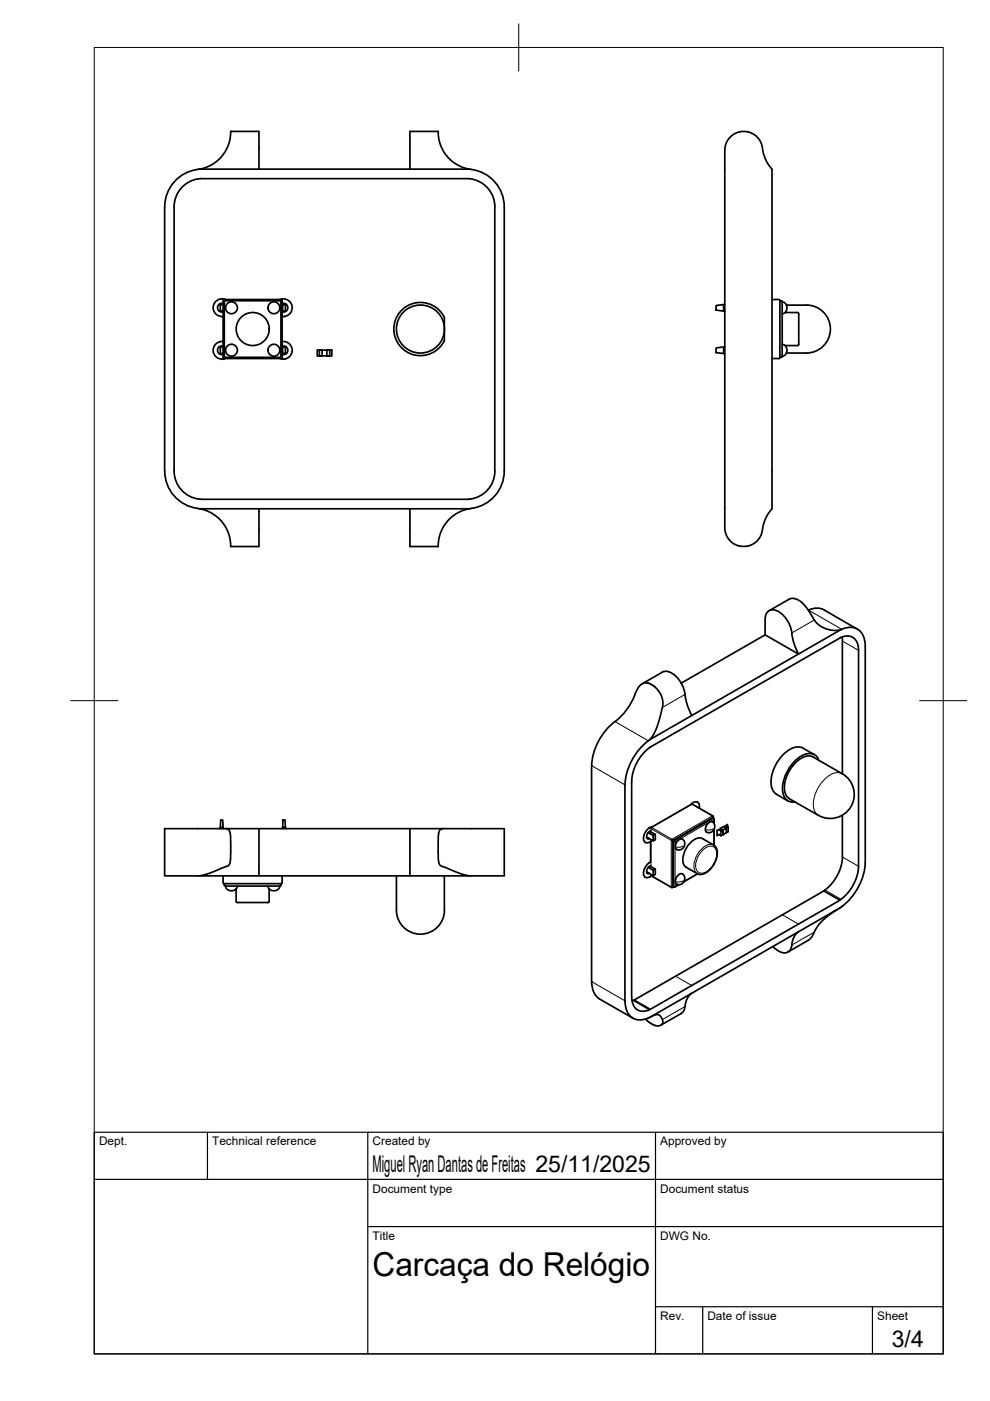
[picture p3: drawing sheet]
<svg xmlns="http://www.w3.org/2000/svg" width="210mm" height="297mm" viewBox="0 0 210 297" stroke-linecap="round" stroke-linejoin="round" font-family="sans-serif">
<!-- layer: Visible -->
<g fill="none" stroke="#000" stroke-width=".36">
<path d="M41.9 35.9a8 8 0 0 0-7 8M42.2 37.9a6 6 0 0 0-5.3 6M42.3 35.8l-.4 .1M42.5 37.9h56.8M42.5 37.9h-.3M54.9 35.9h-12.6l1.2-.3 1.4-.7 2-1.6 .8-1.1 .7-1.4 .4-1.4 .1-1.5h6v8h32M86.9 27.9h6l.1 1.5 .4 1.4 .7 1.4 .8 1.1 2 1.6 1.4 .7 1.2 .3h-12.6zM99.3 37.9a6 6 0 0 1 5.6 6M99.5 35.8l.4 .1M99.9 35.9a8 8 0 0 1 7 8M158.7 28a4.4 4.4 0 0 1 3.1 4.3l.8 2 1.1 1.6v72l-1.3 1.9-.6 1.5-.2 1a4 4 0 0 1-2.9 3.4M158.7 28a4.2 4.2 0 0 0-3.1 .5l-.9 .7-.5 .6-.3 .8-.2 1.1v80.4l.2 1.1 .6 1.1 1.1 1 1.1 .4"/>
<path d="M34.9 43.9v56M36.9 43.9v56a6 6 0 0 0 5.3 5.9M104.9 43.9v56a6 6 0 0 1-5.6 6h-56.8M106.9 43.9v56a8.1 8.1 0 0 1-7.4 8M46.4 64.6h.3M46.4 75h.3M46.5 66h.2M46.5 73.6h.2M47.1 76.2h.2M47.3 64.6h-.6v1.4h.6M47.3 73.6h-.6v1.4h.6M47.3 63.7v12.1"/>
<path d="M47.3 67.1h.1M47.3 73.4a.94 .94 0 0 0-1.2 .9 .94 .94 0 0 0 1.2 .9M47.3 64.3a.94 .94 0 0 0-1.2 .9 .94 .94 0 0 0 1.2 .9M47.3 72.4a1.87 1.87 0 0 0-2.1 1.8 1.87 1.87 0 0 0 1.9 1.9M47.3 75.8l.2 .2M47.5 63.5l12.3 .1v12.2M47.5 63.5l-.2 .2M47.6 64v11.6M47.6 64l.2-.2h11.6l.2 .2-.1 11.7-11.7 .1-.2-.2M47.8 76l-.5 .1M47.8 63.5a1.88 1.88 0 0 0-2.6 1.5 1.88 1.88 0 0 0 2.1 2.1M59.3 76l.9 .1"/>
<path d="M59.3 63.5a1.87 1.87 0 0 1 2.6 1.5 1.87 1.87 0 0 1-2.1 2.1M59.8 64.3a.94 .94 0 0 1 1.2 .9 .94 .94 0 0 1-1.2 .9M59.8 73.4a.94 .94 0 0 1 1.2 .9 .94 .94 0 0 1-1.2 .9M59.8 72.4h.1M59.8 72.4a1.87 1.87 0 0 1 2.1 1.6 1.87 1.87 0 0 1-1.6 2.1M59.8 75.8l-.2 .2h-12.1M59.9 64.6h.6v1.4h-.6zM59.9 73.6h.6v1.4h-.6zM60.2 76.2h.1M60.5 64.6h.2M60.5 66h.2M60.5 73.6h.2"/>
<path d="M60.5 75h.2M68.3 74.2h1v1.2h-1zM68.3 74.2h-1v1.3l1-.1M68.3 75.4h-.6M68.3 74.3h-.6v1.1M69.3 74.2h1.1v1.3l-1.1-.1M69.3 74.3h.6v1.1M69.9 75.4h-.6M94.2 67.3v4.9M94.2 67.3a5.6 5.6 0 0 0-8.6-1.9 5.6 5.6 0 0 0 0 8.8 5.6 5.6 0 0 0 8.6-2M151.8 73.8l1.6-.2v1.4l-1.6-.2zM151.8 64.8l1.6-.2v1.4l-1.6-.2z"/>
<path d="M153.7 64.6h-.2v1.4h.2M153.7 73.6h-.2v1.4h.2M163.7 63.5h1.5l.2 .2v12.1M165.4 64l.3-.2 .2 .2-.1 11.6-.3 .2-.1-.2M165.4 75.8l-.2 .2h-1.5M165.8 64l.8 .4 .3 .8-.3 1-.8 .3M165.8 73l.8 .4 .3 .8-.3 .9-.8 .4M166.5 66.3h2.7l.2 .2-.1 6.6-.1 .2h-2.7M166.7 64.7h4.3M166.7 74.9h4.3M171 64.7a5.1 5.1 0 0 1 5.1 5.1 5.1 5.1 0 0 1-5.1 5.1M34.9 99.9a8.1 8.1 0 0 0 7.4 8"/>
<path d="M42.2 105.8l.3 .1M42.3 107.9h12.6v8h-6l-.1-1.6-.4-1.4-.7-1.4-.8-1.1-1.1-1-1.1-.7-1.2-.5zM54.9 107.9h32v8h6l.1-1.6 .4-1.4 .7-1.4 .8-1.1 1.1-1 1.1-.7 1.2-.5 1.2-.3M86.9 107.9h12.6M158.7 115.7l-1.2 .1-.8-.1M162.2 131.3v3.3M162.2 131.3a1.71 1.71 0 0 1 .8-1.8 1.71 1.71 0 0 1 1.9 .1 6.3 6.3 0 0 1 3 4.6M163.1 129.5l4.3-2.5 .6-.1a3.4 3.4 0 0 1 2.6 1.5l2.1 3.2 1.2 1.1 1.2 .6 1.2 .3 1.9-.1-8.9 5.2-7.1-4.1-17.8 10.3M167.9 134.2l.3 1.9 1.1 2.6-31.5 18.1M174.7 129.3l7.1 4.1M174.7 129.3a3.6 3.6 0 0 0-3.3 .1M178.5 133.4l-.3 .2"/>
<path d="M178.5 133.4a3.2 3.2 0 0 1 4.9 2.7l.1 .9M178.6 135v29.1M183.5 137.1v45.8a12.6 12.6 0 0 1-5 9.3M136.1 145l4.3-2.5a2.61 2.61 0 0 1 3 .9l1.1 1.5 .5 1.2 .2 1.1M137.5 144.9l-.7-.1-.7 .2-.8 .8-.4 .7a22 22 0 0 1-2.8 4.9l-.5 .6a13.5 13.5 0 0 0-6.1 10.3M137.5 144.8a4.8 4.8 0 0 1 3 4.1l-.1 1.2-1 3.8-.6 1.4-1 1.5M137.7 158.6l40.4-23.4a2.48 2.48 0 0 1 3.9 1.8v46.7a9.6 9.6 0 0 1-3.9 7.2M137.7 158.6a9.5 9.5 0 0 0-3.8 7v45.8a2.56 2.56 0 0 0 3 2.9l1-.3-3.4-2M137.8 156.8a12.7 12.7 0 0 0-5.3 9.6v45.8a3.7 3.7 0 0 0 2.7 4l1.4-.1 .9-.3M145.2 147.2l.4 1.9 1.1 2.6M34.9 175.7l13.4 .1 .4 .5 .2 .8-.1 5.6a1.74 1.74 0 0 1-1.6 1.3l-2.9 1.2-2 .5h-7.4zM46.6 175.7l.1-.2h.6v.2"/>
<path d="M46.8 173.8h.4l.1 1.7h-.6zM47.9 175.7h7v10h32M54.9 175.7h32M59.9 175.7v-.2h.6l.1 .2M60 173.8h.4l.1 1.7h-.6zM93.3 175.9l.5-.2h13.1v10h-7.4l-2-.5-3.8-1.5a1.74 1.74 0 0 1-.8-2v-4.6l.2-.7zM93.9 175.7h-7v10h12.6M125.4 162.3v45.8M136.8 178.6h.1M137.5 177.7h-.3h.3M137.8 176.2l1.1 .7-.4 .3-1.1-.7M137.9 178.4l-.1 .1"/>
<path d="M137.9 176.2v.1M137.9 178.4v4.3M138 176.1l-.7 .6a.73 .73 0 0 0 .1 1.2l.3-.1M138 178.4h-.1M138.5 177.2v1.1l-1.4-.8M138.9 176.9v1.2l-.4 .2M142.8 178.2l-.1 9.6 .2 .3 .2-.1M144.7 177.9a1.45 1.45 0 0 0-1.3 2.2l.4 .1 .6-.1 .6-.6 .2-.8-.5-.8M146.3 170.7l-8 4.6a2.52 2.52 0 0 0-1.8 3 .81 .81 0 0 0 1.3 .2M146.4 170.6a1.16 1.16 0 0 1 1.7-.3l.2 1M146.4 178.6a2.4 2.4 0 0 1 2.6-.8l2.4 1.4 .5 .6 .2 1.4-.2 1-.5 1-1.3 1.6-1.4 .6-.8-.1-2.4-1.4a2.68 2.68 0 0 1-.4-3.3zM146.7 170.5h.1"/>
<path d="M146.8 170.5l4.4 2.6M147.8 170l.1 .1M150.1 174.6l.7-.4h.3l.4 .6 .1 .5-.3 .6-.4 .5-.5 .2-.5-.1a1.22 1.22 0 0 1 .2-1.9zM151 173.4l-8.2 4.8M151.2 173.4l.2 .3M151.2 173.2v.2M151.2 173.5h-.2M151.4 173.7v.9M151.4 175.8v3.4M152 176.1v1.1M152.4 176.9l.5 .3 .3-.2M152.4 176.9l-.4 .2"/>
<path d="M152.7 175.6l.1 .1M152.8 175.7l-.8 .4M152.9 177.2h-.1M153.2 177h.1M153.3 176l.7-.4v1l-.7 .4zM153.3 176l-.5-.3 .5 .3v1M153.4 175.2l.1 .1M153.4 175.3l-.6 .3M153.5 175.3l.5 .3M153.9 175.1l.5 .2M154 176.5h.1M154.2 174.8v.5"/>
<path d="M154.2 174.8l-.7 .5M154.4 176.3l-.4 .2M154.4 175.3v.1M154.4 175.4v.9M154.4 176.3h.1M167.4 169.3a3.4 3.4 0 0 1-.8-4 6.9 6.9 0 0 1 4.6-5l1.2 .2 6.2 3.5a5.1 5.1 0 0 1 1.8 7 5.1 5.1 0 0 1-6.9 1.9l-6.2-3.6M172.7 160l-2.4-1.4a3.5 3.5 0 0 0-3.9 1 8.3 8.3 0 0 0-2.8 7.3l.6 1.1 2.9 1.8M173.5 161.1a1.97 1.97 0 0 0-3-1.1 8.3 8.3 0 0 0-4.5 8.3 2.12 2.12 0 0 0 2.6 1.7M178.6 172.8v8.9a9.6 9.6 0 0 1-3.9 7.2M42.3 185.7h12.6M47.3 185.7v1.5M47.3 187.2l.2 .2"/>
<path d="M47.6 187.6h.1M47.8 187.4l-.2 .2M47.8 187.9l.3 .6 .8 .4 1-.3 .3-.3 .1-.4M50.1 188.5v2.7l.2 .2 6.6-.1 .2-.1v-2.7M56.8 187.9l.3 .6 .8 .4 1-.3 .3-.3 .1-.4M59.4 187.4l.2 .2M59.6 187.6l-.2 .2-11.6 .1-.2-.3M59.8 185.7v1.5l-.2 .2h-12.1M84.1 185.7v7.3a5.1 5.1 0 0 0 5 5.1 5.1 5.1 0 0 0 5.1-5.1M94.2 185.7v7.3M136.8 186h.1M137.5 185.1h-.3"/>
<path d="M137.8 183.6l1.1 .7-.4 .2-1.1-.6M137.9 183.5v.2M138 182.7a2.66 2.66 0 0 0-1.5 3 .82 .82 0 0 0 .8 .4 .82 .82 0 0 0 .7-.5M138 183.5l-.7 .6a.7 .7 0 0 0 .2 1.1h.2M138 185.7l4.6 2.5M138.5 184.5v1.2l-1.4-.8M138.9 184.3v1.1l-.4 .3M142.8 188l-.2 .2M143.9 187.6l-.8 .5M144.7 185.3a1.45 1.45 0 0 0-1.3 2.2h.8l.8-.6 .2-.9-.5-.7M147.9 185.3l-2.9 1.7M151.4 183.2v.1"/>
<path d="M169.3 197.6l-31.5 18.1M169.3 197.5a4.2 4.2 0 0 0-1.5 3.4 1.79 1.79 0 0 1-3.1 .5l-.8-.7M178.2 192.4l-2.5 1.7-1.7 1.4-.9 1.3-.9 1.7-.6 .7-4.6 2.7M178.2 192.4l-8.9 5.2M178.5 192.2l-.3 .2M125.5 208.1a4.1 4.1 0 0 0 1.6 3.7l7.1 4.1M134 212.2l40.7-23.3 3.4 2-40.2 23.1M137.5 215.8l1.2-.6 .7-.1 .4 .2 .6 .7a1.02 1.02 0 0 1-.2 1.3 1.02 1.02 0 0 1-1.2 .2l-1.2-.6-.9-.9M146.7 210.6a4.1 4.1 0 0 0-1.5 3.2l-.3 .7-.5 .4-4.3 2.4"/>
<circle cx="49.1" cy="74.2" r="1.26"/>
<circle cx="49.1" cy="65.3" r="1.26"/>
<circle cx="53.6" cy="69.8" r="3.5"/>
<circle cx="58.1" cy="65.3" r="1.26"/>
<circle cx="58.1" cy="74.2" r="1.26"/>
<circle cx="89.1" cy="69.8" r="5.1"/>
</g>
<!-- layer: Visible Narrow -->
<g fill="none" stroke="#000" stroke-width=".21">
<path d="M171.4 129.4l7.1 4M172.7 131.5l-4.8 2.7M178.6 135.9l3.4 2M130.4 153l7.1 4.1M137.5 144.9l1.4 .8M145.2 147.2l-4.8 2.8M125.4 162.3l7.1 4.1M137.5 175.5l.1 .1M138 176.4v-.7l4.3 2.5M138 178v5.7M138.1 175.4l-.1 .2M138.2 175.4l8.5-4.9 4.3 2.5-8.5 4.9z"/>
<path d="M142.3 178.2v9.9M142.5 177.9l.1 .3h-.3zM142.7 178.3l.1 .1M142.8 178.4l.1 9.6M142.8 178.4l.1 .1M142.8 178.2v.2M142.9 178.5v9.5M143 178.2l-.1 .3M143 178.2l.2 .3h-.3M144.8 179.4a1.82 1.82 0 0 1-1.6 .1M146.6 170.5h.1M146.7 170.2l.1 .1"/>
<path d="M146.8 170.5h-.1M151 173.5h.1M151.1 173.5l-8.1 4.7M151.1 173l.1 .1M151.2 175.7a1.82 1.82 0 0 1-1.6 .1M151.2 173.4v-.2l-8.6 5v9.9l.2-.1M151.2 173.5h-.1M151.3 173.5l.1 .2M151.3 175.9v3.3a2.68 2.68 0 0 0-3 1.3 4.2 4.2 0 0 0-.8 4.4l.3 .3-2.8 1.7M151.3 174.5v-.8l-8.2 4.8v9.5l.7-.4M152.4 176.9l.4 .3M152.4 176l.4 .3"/>
<path d="M152.4 175.9l.5 .3M152.8 175.7l.4 .3M152.8 176.3v.9M152.8 177.1v.1M152.8 177.1h.1M152.9 176.2l-.1 .1M152.9 177.1v.1M153.2 176l-.3 .2M153.2 176h.1M153.2 177l-.3 .2M153.2 177v-.9l-.3 .2v.9M153.3 176h-.1"/>
<path d="M153.3 176.9v.1M153.3 176h.1M153.5 175.3l.5 .2M153.9 175.1l.4 .2M154 175.5v.1M154 176.5h.1M154.3 175.3l-.3 .2M154.4 175.3v.1M154.4 175.3h.1M154.4 175.4l-.4 .2v.9M154.4 176.3l-.4 .2M154.4 175.4v.9"/>
<path d="M154.4 176.3h.1M154.4 175.4h.1M178.6 164a3.4 3.4 0 0 0-3.9 1.4 6.9 6.9 0 0 0-2 6.5l.8 1M137.5 182.9l.1 .1M138 185.5l.1 .2M138 185.4v.2l4.3 2.5M142.3 188.1l.1 .1M142.3 188.1l.3 .1M142.7 187.8l.1 .2M142.9 188h.1M142.9 188h.2M144.8 186.8a1.82 1.82 0 0 1-1.6 .1"/>
<path d="M148.7 180.5a2.06 2.06 0 0 1 2.8-.8 2.82 2.82 0 0 1 0 3.2 3.3 3.3 0 0 1-3.2 2.2 2.07 2.07 0 0 1-.6-2.8zM152.1 180.8l-.1 .2M165.9 194l3.4 1.9M172.7 197.6l-4.8 2.8M174.9 188.7l3.4 2M178.6 181.7l3.4 2M125.4 208.1l7.1 4.1M134.2 212.1l3.4 2M137.5 216.6l1.4 .8M143.2 207l3.5 1.9M145.2 213.4l-4.8 2.8"/>
</g>
<!-- layer: BORDER -->
<path d="M20 10.1h180v276.9h-180zM110 5.1v10M15 148.6h10M195 148.6h10" fill="none" stroke="#000" stroke-width=".21"/>
<!-- layer: TITLEBLOCK -->
<path d="M20 240.1h180v46.9h-180zM20 250h180M44 240.1v9.9M78 240.1v46.9M139 240.1v46.9M78 260.1h122M139 277.1h61M149 277.1v9.9M185 277.1v9.9" fill="none" stroke="#000" stroke-width=".25"/>
<text font-size="7" x="79" y="270.6">Carcaça do Relógio</text>
<g font-size="4.9">
<text x="79" y="248.5">Miguel Ryan Dantas de Freitas 25/11/2025</text>
<text x="189.1" y="285.7">3/4</text>
</g>
<g font-size="2.5">
<text x="21" y="242.9">Dept.</text>
<text x="45" y="242.9">Technical reference</text>
<text x="79" y="242.9">Created by</text>
<text x="140" y="242.9">Approved by</text>
<text x="79" y="252.8">Document type</text>
<text x="140" y="252.8">Document status</text>
<text x="79" y="262.9">Title</text>
<text x="140" y="262.9">DWG No.</text>
<text x="140" y="279.9">Rev.</text>
<text x="150" y="279.9">Date of issue</text>
<text x="186" y="279.9">Sheet</text>
</g>
</svg>
